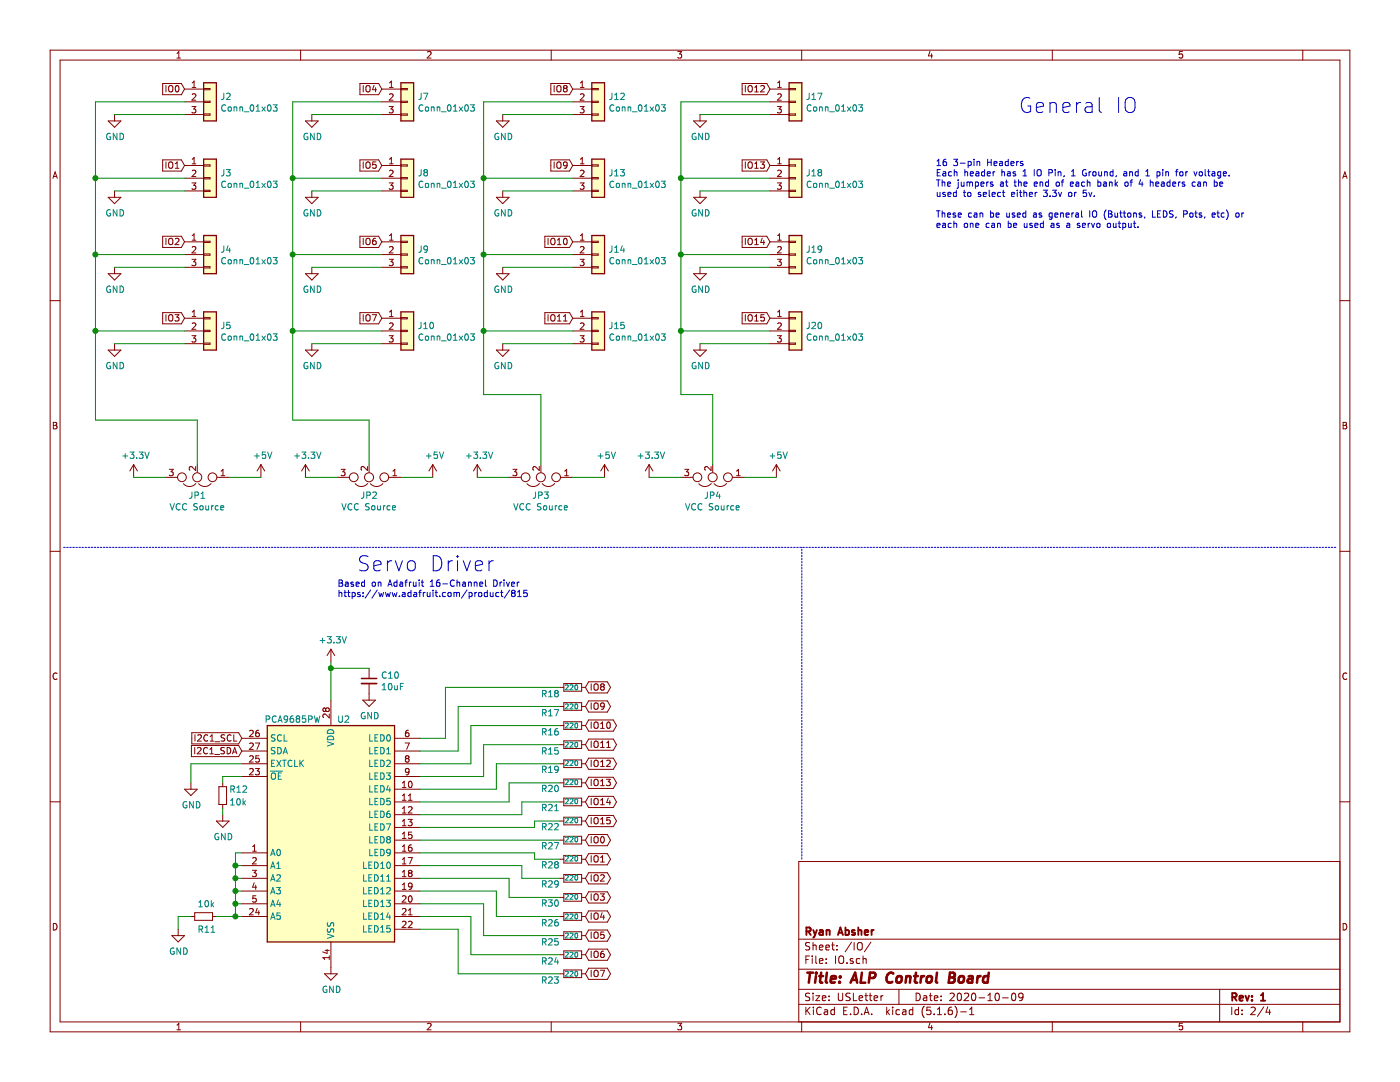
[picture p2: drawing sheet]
EESchema Schematic File Version 4
EELAYER 30 0
EELAYER END
$Descr USLetter 11000 8500
encoding utf-8
Sheet 3 4
Title "ALP Control Board"
Date "2020-10-09"
Rev "1"
Comp "Ryan Absher"
Comment1 ""
Comment2 ""
Comment3 ""
Comment4 ""
$EndDescr
$Comp
L Connector_Generic:Conn_01x03 J2
U 1 1
P 1650 800
F 0 "J2" H 1730 842 50  0000 L CNN
F 1 "Conn_01x03" H 1730 751 50  0000 L CNN
F 2 "Connector_Molex:Molex_PicoBlade_53047-0610_1x03_P1.25mm_Vertical" H 1650 800 50  0001 C CNN
F 3 "~" H 1650 800 50  0001 C CNN
	1    1650 800 
	1    0    0    -1  
$EndComp
$Comp
L power:GND #PWR0114
U 1 1
P 900 900
F 0 "#PWR0114" H 900 650 50  0001 C CNN
F 1 "GND" H 905 727 50  0000 C CNN
F 2 "" H 900 900 50  0001 C CNN
F 3 "" H 900 900 50  0001 C CNN
	1    900  900 
	1    0    0    -1  
$EndComp
Wire Wire Line
	900  900  1450 900 
$Comp
L Connector_Generic:Conn_01x03 J3
U 1 1
P 1650 1400
F 0 "J3" H 1730 1442 50  0000 L CNN
F 1 "Conn_01x03" H 1730 1351 50  0000 L CNN
F 2 "Connector_Molex:Molex_PicoBlade_53047-0610_1x03_P1.25mm_Vertical" H 1650 1400 50  0001 C CNN
F 3 "~" H 1650 1400 50  0001 C CNN
	1    1650 1400
	1    0    0    -1  
$EndComp
$Comp
L power:GND #PWR0115
U 1 1
P 900 1500
F 0 "#PWR0115" H 900 1250 50  0001 C CNN
F 1 "GND" H 905 1327 50  0000 C CNN
F 2 "" H 900 1500 50  0001 C CNN
F 3 "" H 900 1500 50  0001 C CNN
	1    900  1500
	1    0    0    -1  
$EndComp
Wire Wire Line
	900  1500 1450 1500
$Comp
L Connector_Generic:Conn_01x03 J4
U 1 1
P 1650 2000
F 0 "J4" H 1730 2042 50  0000 L CNN
F 1 "Conn_01x03" H 1730 1951 50  0000 L CNN
F 2 "Connector_Molex:Molex_PicoBlade_53047-0610_1x03_P1.25mm_Vertical" H 1650 2000 50  0001 C CNN
F 3 "~" H 1650 2000 50  0001 C CNN
	1    1650 2000
	1    0    0    -1  
$EndComp
$Comp
L power:GND #PWR0116
U 1 1
P 900 2100
F 0 "#PWR0116" H 900 1850 50  0001 C CNN
F 1 "GND" H 905 1927 50  0000 C CNN
F 2 "" H 900 2100 50  0001 C CNN
F 3 "" H 900 2100 50  0001 C CNN
	1    900  2100
	1    0    0    -1  
$EndComp
Wire Wire Line
	900  2100 1450 2100
$Comp
L Connector_Generic:Conn_01x03 J5
U 1 1
P 1650 2600
F 0 "J5" H 1730 2642 50  0000 L CNN
F 1 "Conn_01x03" H 1730 2551 50  0000 L CNN
F 2 "Connector_Molex:Molex_PicoBlade_53047-0610_1x03_P1.25mm_Vertical" H 1650 2600 50  0001 C CNN
F 3 "~" H 1650 2600 50  0001 C CNN
	1    1650 2600
	1    0    0    -1  
$EndComp
$Comp
L power:GND #PWR0117
U 1 1
P 900 2700
F 0 "#PWR0117" H 900 2450 50  0001 C CNN
F 1 "GND" H 905 2527 50  0000 C CNN
F 2 "" H 900 2700 50  0001 C CNN
F 3 "" H 900 2700 50  0001 C CNN
	1    900  2700
	1    0    0    -1  
$EndComp
Wire Wire Line
	900  2700 1450 2700
$Comp
L Connector_Generic:Conn_01x03 J7
U 1 1
P 3200 800
F 0 "J7" H 3280 842 50  0000 L CNN
F 1 "Conn_01x03" H 3280 751 50  0000 L CNN
F 2 "Connector_Molex:Molex_PicoBlade_53047-0610_1x03_P1.25mm_Vertical" H 3200 800 50  0001 C CNN
F 3 "~" H 3200 800 50  0001 C CNN
	1    3200 800 
	1    0    0    -1  
$EndComp
$Comp
L power:GND #PWR0118
U 1 1
P 2450 900
F 0 "#PWR0118" H 2450 650 50  0001 C CNN
F 1 "GND" H 2455 727 50  0000 C CNN
F 2 "" H 2450 900 50  0001 C CNN
F 3 "" H 2450 900 50  0001 C CNN
	1    2450 900 
	1    0    0    -1  
$EndComp
Wire Wire Line
	2450 900  3000 900 
$Comp
L Connector_Generic:Conn_01x03 J8
U 1 1
P 3200 1400
F 0 "J8" H 3280 1442 50  0000 L CNN
F 1 "Conn_01x03" H 3280 1351 50  0000 L CNN
F 2 "Connector_Molex:Molex_PicoBlade_53047-0610_1x03_P1.25mm_Vertical" H 3200 1400 50  0001 C CNN
F 3 "~" H 3200 1400 50  0001 C CNN
	1    3200 1400
	1    0    0    -1  
$EndComp
$Comp
L power:GND #PWR0119
U 1 1
P 2450 1500
F 0 "#PWR0119" H 2450 1250 50  0001 C CNN
F 1 "GND" H 2455 1327 50  0000 C CNN
F 2 "" H 2450 1500 50  0001 C CNN
F 3 "" H 2450 1500 50  0001 C CNN
	1    2450 1500
	1    0    0    -1  
$EndComp
Wire Wire Line
	2450 1500 3000 1500
$Comp
L Connector_Generic:Conn_01x03 J9
U 1 1
P 3200 2000
F 0 "J9" H 3280 2042 50  0000 L CNN
F 1 "Conn_01x03" H 3280 1951 50  0000 L CNN
F 2 "Connector_Molex:Molex_PicoBlade_53047-0610_1x03_P1.25mm_Vertical" H 3200 2000 50  0001 C CNN
F 3 "~" H 3200 2000 50  0001 C CNN
	1    3200 2000
	1    0    0    -1  
$EndComp
$Comp
L power:GND #PWR0120
U 1 1
P 2450 2100
F 0 "#PWR0120" H 2450 1850 50  0001 C CNN
F 1 "GND" H 2455 1927 50  0000 C CNN
F 2 "" H 2450 2100 50  0001 C CNN
F 3 "" H 2450 2100 50  0001 C CNN
	1    2450 2100
	1    0    0    -1  
$EndComp
Wire Wire Line
	2450 2100 3000 2100
$Comp
L Connector_Generic:Conn_01x03 J10
U 1 1
P 3200 2600
F 0 "J10" H 3280 2642 50  0000 L CNN
F 1 "Conn_01x03" H 3280 2551 50  0000 L CNN
F 2 "Connector_Molex:Molex_PicoBlade_53047-0610_1x03_P1.25mm_Vertical" H 3200 2600 50  0001 C CNN
F 3 "~" H 3200 2600 50  0001 C CNN
	1    3200 2600
	1    0    0    -1  
$EndComp
$Comp
L power:GND #PWR0121
U 1 1
P 2450 2700
F 0 "#PWR0121" H 2450 2450 50  0001 C CNN
F 1 "GND" H 2455 2527 50  0000 C CNN
F 2 "" H 2450 2700 50  0001 C CNN
F 3 "" H 2450 2700 50  0001 C CNN
	1    2450 2700
	1    0    0    -1  
$EndComp
Wire Wire Line
	2450 2700 3000 2700
$Comp
L Connector_Generic:Conn_01x03 J12
U 1 1
P 4700 800
F 0 "J12" H 4780 842 50  0000 L CNN
F 1 "Conn_01x03" H 4780 751 50  0000 L CNN
F 2 "Connector_Molex:Molex_PicoBlade_53047-0610_1x03_P1.25mm_Vertical" H 4700 800 50  0001 C CNN
F 3 "~" H 4700 800 50  0001 C CNN
	1    4700 800 
	1    0    0    -1  
$EndComp
$Comp
L power:GND #PWR0122
U 1 1
P 3950 900
F 0 "#PWR0122" H 3950 650 50  0001 C CNN
F 1 "GND" H 3955 727 50  0000 C CNN
F 2 "" H 3950 900 50  0001 C CNN
F 3 "" H 3950 900 50  0001 C CNN
	1    3950 900 
	1    0    0    -1  
$EndComp
Wire Wire Line
	3950 900  4500 900 
$Comp
L Connector_Generic:Conn_01x03 J13
U 1 1
P 4700 1400
F 0 "J13" H 4780 1442 50  0000 L CNN
F 1 "Conn_01x03" H 4780 1351 50  0000 L CNN
F 2 "Connector_Molex:Molex_PicoBlade_53047-0610_1x03_P1.25mm_Vertical" H 4700 1400 50  0001 C CNN
F 3 "~" H 4700 1400 50  0001 C CNN
	1    4700 1400
	1    0    0    -1  
$EndComp
$Comp
L power:GND #PWR0123
U 1 1
P 3950 1500
F 0 "#PWR0123" H 3950 1250 50  0001 C CNN
F 1 "GND" H 3955 1327 50  0000 C CNN
F 2 "" H 3950 1500 50  0001 C CNN
F 3 "" H 3950 1500 50  0001 C CNN
	1    3950 1500
	1    0    0    -1  
$EndComp
Wire Wire Line
	3950 1500 4500 1500
$Comp
L Connector_Generic:Conn_01x03 J14
U 1 1
P 4700 2000
F 0 "J14" H 4780 2042 50  0000 L CNN
F 1 "Conn_01x03" H 4780 1951 50  0000 L CNN
F 2 "Connector_Molex:Molex_PicoBlade_53047-0610_1x03_P1.25mm_Vertical" H 4700 2000 50  0001 C CNN
F 3 "~" H 4700 2000 50  0001 C CNN
	1    4700 2000
	1    0    0    -1  
$EndComp
$Comp
L power:GND #PWR0124
U 1 1
P 3950 2100
F 0 "#PWR0124" H 3950 1850 50  0001 C CNN
F 1 "GND" H 3955 1927 50  0000 C CNN
F 2 "" H 3950 2100 50  0001 C CNN
F 3 "" H 3950 2100 50  0001 C CNN
	1    3950 2100
	1    0    0    -1  
$EndComp
Wire Wire Line
	3950 2100 4500 2100
$Comp
L Connector_Generic:Conn_01x03 J15
U 1 1
P 4700 2600
F 0 "J15" H 4780 2642 50  0000 L CNN
F 1 "Conn_01x03" H 4780 2551 50  0000 L CNN
F 2 "Connector_Molex:Molex_PicoBlade_53047-0610_1x03_P1.25mm_Vertical" H 4700 2600 50  0001 C CNN
F 3 "~" H 4700 2600 50  0001 C CNN
	1    4700 2600
	1    0    0    -1  
$EndComp
$Comp
L power:GND #PWR0125
U 1 1
P 3950 2700
F 0 "#PWR0125" H 3950 2450 50  0001 C CNN
F 1 "GND" H 3955 2527 50  0000 C CNN
F 2 "" H 3950 2700 50  0001 C CNN
F 3 "" H 3950 2700 50  0001 C CNN
	1    3950 2700
	1    0    0    -1  
$EndComp
Wire Wire Line
	3950 2700 4500 2700
$Comp
L Connector_Generic:Conn_01x03 J17
U 1 1
P 6250 800
F 0 "J17" H 6330 842 50  0000 L CNN
F 1 "Conn_01x03" H 6330 751 50  0000 L CNN
F 2 "Connector_Molex:Molex_PicoBlade_53047-0610_1x03_P1.25mm_Vertical" H 6250 800 50  0001 C CNN
F 3 "~" H 6250 800 50  0001 C CNN
	1    6250 800 
	1    0    0    -1  
$EndComp
$Comp
L power:GND #PWR0126
U 1 1
P 5500 900
F 0 "#PWR0126" H 5500 650 50  0001 C CNN
F 1 "GND" H 5505 727 50  0000 C CNN
F 2 "" H 5500 900 50  0001 C CNN
F 3 "" H 5500 900 50  0001 C CNN
	1    5500 900 
	1    0    0    -1  
$EndComp
Wire Wire Line
	5500 900  6050 900 
$Comp
L Connector_Generic:Conn_01x03 J18
U 1 1
P 6250 1400
F 0 "J18" H 6330 1442 50  0000 L CNN
F 1 "Conn_01x03" H 6330 1351 50  0000 L CNN
F 2 "Connector_Molex:Molex_PicoBlade_53047-0610_1x03_P1.25mm_Vertical" H 6250 1400 50  0001 C CNN
F 3 "~" H 6250 1400 50  0001 C CNN
	1    6250 1400
	1    0    0    -1  
$EndComp
$Comp
L power:GND #PWR0127
U 1 1
P 5500 1500
F 0 "#PWR0127" H 5500 1250 50  0001 C CNN
F 1 "GND" H 5505 1327 50  0000 C CNN
F 2 "" H 5500 1500 50  0001 C CNN
F 3 "" H 5500 1500 50  0001 C CNN
	1    5500 1500
	1    0    0    -1  
$EndComp
Wire Wire Line
	5500 1500 6050 1500
$Comp
L Connector_Generic:Conn_01x03 J19
U 1 1
P 6250 2000
F 0 "J19" H 6330 2042 50  0000 L CNN
F 1 "Conn_01x03" H 6330 1951 50  0000 L CNN
F 2 "Connector_Molex:Molex_PicoBlade_53047-0610_1x03_P1.25mm_Vertical" H 6250 2000 50  0001 C CNN
F 3 "~" H 6250 2000 50  0001 C CNN
	1    6250 2000
	1    0    0    -1  
$EndComp
$Comp
L power:GND #PWR0128
U 1 1
P 5500 2100
F 0 "#PWR0128" H 5500 1850 50  0001 C CNN
F 1 "GND" H 5505 1927 50  0000 C CNN
F 2 "" H 5500 2100 50  0001 C CNN
F 3 "" H 5500 2100 50  0001 C CNN
	1    5500 2100
	1    0    0    -1  
$EndComp
Wire Wire Line
	5500 2100 6050 2100
$Comp
L Connector_Generic:Conn_01x03 J20
U 1 1
P 6250 2600
F 0 "J20" H 6330 2642 50  0000 L CNN
F 1 "Conn_01x03" H 6330 2551 50  0000 L CNN
F 2 "Connector_Molex:Molex_PicoBlade_53047-0610_1x03_P1.25mm_Vertical" H 6250 2600 50  0001 C CNN
F 3 "~" H 6250 2600 50  0001 C CNN
	1    6250 2600
	1    0    0    -1  
$EndComp
$Comp
L power:GND #PWR0129
U 1 1
P 5500 2700
F 0 "#PWR0129" H 5500 2450 50  0001 C CNN
F 1 "GND" H 5505 2527 50  0000 C CNN
F 2 "" H 5500 2700 50  0001 C CNN
F 3 "" H 5500 2700 50  0001 C CNN
	1    5500 2700
	1    0    0    -1  
$EndComp
Wire Wire Line
	5500 2700 6050 2700
$Comp
L Device:Jumper_NC_Dual JP1
U 1 1
P 1550 3750
F 0 "JP1" H 1550 3896 50  0000 C CNN
F 1 "VCC Source" H 1550 3987 50  0000 C CNN
F 2 "Connector_PinHeader_2.54mm:PinHeader_1x03_P2.54mm_Vertical" H 1550 3750 50  0001 C CNN
F 3 "~" H 1550 3750 50  0001 C CNN
	1    1550 3750
	-1   0    0    1   
$EndComp
$Comp
L power:+3.3V #PWR0130
U 1 1
P 1050 3750
F 0 "#PWR0130" H 1050 3600 50  0001 C CNN
F 1 "+3.3V" H 1065 3923 50  0000 C CNN
F 2 "" H 1050 3750 50  0001 C CNN
F 3 "" H 1050 3750 50  0001 C CNN
	1    1050 3750
	1    0    0    -1  
$EndComp
$Comp
L power:+5V #PWR0131
U 1 1
P 2050 3750
F 0 "#PWR0131" H 2050 3600 50  0001 C CNN
F 1 "+5V" H 2065 3923 50  0000 C CNN
F 2 "" H 2050 3750 50  0001 C CNN
F 3 "" H 2050 3750 50  0001 C CNN
	1    2050 3750
	1    0    0    -1  
$EndComp
Wire Wire Line
	1050 3750 1300 3750
Wire Wire Line
	1800 3750 2050 3750
$Comp
L Device:Jumper_NC_Dual JP2
U 1 1
P 2900 3750
F 0 "JP2" H 2900 3896 50  0000 C CNN
F 1 "VCC Source" H 2900 3987 50  0000 C CNN
F 2 "Connector_PinHeader_2.54mm:PinHeader_1x03_P2.54mm_Vertical" H 2900 3750 50  0001 C CNN
F 3 "~" H 2900 3750 50  0001 C CNN
	1    2900 3750
	-1   0    0    1   
$EndComp
$Comp
L power:+3.3V #PWR0132
U 1 1
P 2400 3750
F 0 "#PWR0132" H 2400 3600 50  0001 C CNN
F 1 "+3.3V" H 2415 3923 50  0000 C CNN
F 2 "" H 2400 3750 50  0001 C CNN
F 3 "" H 2400 3750 50  0001 C CNN
	1    2400 3750
	1    0    0    -1  
$EndComp
$Comp
L power:+5V #PWR0133
U 1 1
P 3400 3750
F 0 "#PWR0133" H 3400 3600 50  0001 C CNN
F 1 "+5V" H 3415 3923 50  0000 C CNN
F 2 "" H 3400 3750 50  0001 C CNN
F 3 "" H 3400 3750 50  0001 C CNN
	1    3400 3750
	1    0    0    -1  
$EndComp
Wire Wire Line
	2400 3750 2650 3750
Wire Wire Line
	3150 3750 3400 3750
$Comp
L Device:Jumper_NC_Dual JP3
U 1 1
P 4250 3750
F 0 "JP3" H 4250 3896 50  0000 C CNN
F 1 "VCC Source" H 4250 3987 50  0000 C CNN
F 2 "Connector_PinHeader_2.54mm:PinHeader_1x03_P2.54mm_Vertical" H 4250 3750 50  0001 C CNN
F 3 "~" H 4250 3750 50  0001 C CNN
	1    4250 3750
	-1   0    0    1   
$EndComp
$Comp
L power:+3.3V #PWR0134
U 1 1
P 3750 3750
F 0 "#PWR0134" H 3750 3600 50  0001 C CNN
F 1 "+3.3V" H 3765 3923 50  0000 C CNN
F 2 "" H 3750 3750 50  0001 C CNN
F 3 "" H 3750 3750 50  0001 C CNN
	1    3750 3750
	1    0    0    -1  
$EndComp
$Comp
L power:+5V #PWR0135
U 1 1
P 4750 3750
F 0 "#PWR0135" H 4750 3600 50  0001 C CNN
F 1 "+5V" H 4765 3923 50  0000 C CNN
F 2 "" H 4750 3750 50  0001 C CNN
F 3 "" H 4750 3750 50  0001 C CNN
	1    4750 3750
	1    0    0    -1  
$EndComp
Wire Wire Line
	3750 3750 4000 3750
Wire Wire Line
	4500 3750 4750 3750
$Comp
L Device:Jumper_NC_Dual JP4
U 1 1
P 5600 3750
F 0 "JP4" H 5600 3896 50  0000 C CNN
F 1 "VCC Source" H 5600 3987 50  0000 C CNN
F 2 "Connector_PinHeader_2.54mm:PinHeader_1x03_P2.54mm_Vertical" H 5600 3750 50  0001 C CNN
F 3 "~" H 5600 3750 50  0001 C CNN
	1    5600 3750
	-1   0    0    1   
$EndComp
$Comp
L power:+3.3V #PWR0136
U 1 1
P 5100 3750
F 0 "#PWR0136" H 5100 3600 50  0001 C CNN
F 1 "+3.3V" H 5115 3923 50  0000 C CNN
F 2 "" H 5100 3750 50  0001 C CNN
F 3 "" H 5100 3750 50  0001 C CNN
	1    5100 3750
	1    0    0    -1  
$EndComp
$Comp
L power:+5V #PWR0137
U 1 1
P 6100 3750
F 0 "#PWR0137" H 6100 3600 50  0001 C CNN
F 1 "+5V" H 6115 3923 50  0000 C CNN
F 2 "" H 6100 3750 50  0001 C CNN
F 3 "" H 6100 3750 50  0001 C CNN
	1    6100 3750
	1    0    0    -1  
$EndComp
Wire Wire Line
	5100 3750 5350 3750
Wire Wire Line
	5850 3750 6100 3750
Wire Wire Line
	1550 3650 1550 3300
Wire Wire Line
	1550 3300 750  3300
Wire Wire Line
	750  3300 750  2600
Wire Wire Line
	750  2600 1450 2600
Wire Wire Line
	750  2600 750  2000
Wire Wire Line
	750  2000 1450 2000
Connection ~ 750  2600
Wire Wire Line
	750  2000 750  1400
Wire Wire Line
	750  1400 1450 1400
Connection ~ 750  2000
Wire Wire Line
	750  1400 750  800 
Wire Wire Line
	750  800  1450 800 
Connection ~ 750  1400
Wire Wire Line
	2900 3650 2900 3300
Wire Wire Line
	2900 3300 2300 3300
Wire Wire Line
	2300 3300 2300 2600
Wire Wire Line
	2300 2600 3000 2600
Wire Wire Line
	2300 2600 2300 2000
Wire Wire Line
	2300 2000 3000 2000
Connection ~ 2300 2600
Wire Wire Line
	2300 2000 2300 1400
Wire Wire Line
	2300 1400 3000 1400
Connection ~ 2300 2000
Wire Wire Line
	2300 1400 2300 800 
Wire Wire Line
	2300 800  3000 800 
Connection ~ 2300 1400
Wire Wire Line
	4250 3650 4250 3100
Wire Wire Line
	4250 3100 3800 3100
Wire Wire Line
	3800 3100 3800 2600
Wire Wire Line
	3800 2600 4500 2600
Wire Wire Line
	3800 2600 3800 2000
Wire Wire Line
	3800 2000 4500 2000
Connection ~ 3800 2600
Wire Wire Line
	3800 2000 3800 1400
Wire Wire Line
	3800 1400 4500 1400
Connection ~ 3800 2000
Wire Wire Line
	3800 1400 3800 800 
Wire Wire Line
	3800 800  4500 800 
Connection ~ 3800 1400
Wire Wire Line
	5600 3650 5600 3100
Wire Wire Line
	5600 3100 5350 3100
Wire Wire Line
	5350 3100 5350 2600
Wire Wire Line
	5350 2600 6050 2600
Wire Wire Line
	5350 2600 5350 2000
Wire Wire Line
	5350 2000 6050 2000
Connection ~ 5350 2600
Wire Wire Line
	5350 2000 5350 1400
Wire Wire Line
	5350 1400 6050 1400
Connection ~ 5350 2000
Wire Wire Line
	5350 1400 5350 800 
Wire Wire Line
	5350 800  6050 800 
Connection ~ 5350 1400
$Comp
L Driver_LED:PCA9685PW U2
U 1 1
P 2600 6500
F 0 "U2" H 2700 7350 50  0000 C CNN
F 1 "PCA9685PW" H 2300 7350 50  0000 C CNN
F 2 "Package_SO:TSSOP-28_4.4x9.7mm_P0.65mm" H 2625 5525 50  0001 L CNN
F 3 "http://www.nxp.com/documents/data_sheet/PCA9685.pdf" H 2200 7200 50  0001 C CNN
	1    2600 6500
	1    0    0    -1  
$EndComp
$Comp
L Device:R_Small R12
U 1 1
P 1750 6250
F 0 "R12" H 1800 6300 50  0000 L CNN
F 1 "10k" H 1800 6200 50  0000 L CNN
F 2 "Resistor_SMD:R_0402_1005Metric" H 1750 6250 50  0001 C CNN
F 3 "~" H 1750 6250 50  0001 C CNN
	1    1750 6250
	1    0    0    -1  
$EndComp
$Comp
L power:GND #PWR0138
U 1 1
P 1750 6400
F 0 "#PWR0138" H 1750 6150 50  0001 C CNN
F 1 "GND" H 1755 6227 50  0000 C CNN
F 2 "" H 1750 6400 50  0001 C CNN
F 3 "" H 1750 6400 50  0001 C CNN
	1    1750 6400
	1    0    0    -1  
$EndComp
Wire Wire Line
	1750 6400 1750 6350
Wire Wire Line
	1750 6150 1750 6100
Wire Wire Line
	1750 6100 1900 6100
Wire Wire Line
	1900 6000 1500 6000
$Comp
L Device:C_Small C10
U 1 1
P 2900 5350
F 0 "C10" H 2992 5396 50  0000 L CNN
F 1 "10uF" H 2992 5305 50  0000 L CNN
F 2 "Capacitor_SMD:C_0402_1005Metric" H 2900 5350 50  0001 C CNN
F 3 "~" H 2900 5350 50  0001 C CNN
	1    2900 5350
	1    0    0    -1  
$EndComp
$Comp
L power:+3.3V #PWR0139
U 1 1
P 2600 5200
F 0 "#PWR0139" H 2600 5050 50  0001 C CNN
F 1 "+3.3V" H 2615 5373 50  0000 C CNN
F 2 "" H 2600 5200 50  0001 C CNN
F 3 "" H 2600 5200 50  0001 C CNN
	1    2600 5200
	1    0    0    -1  
$EndComp
Wire Wire Line
	2600 5200 2600 5250
Wire Wire Line
	2900 5250 2600 5250
Connection ~ 2600 5250
Wire Wire Line
	2600 5250 2600 5500
$Comp
L power:GND #PWR0140
U 1 1
P 2900 5450
F 0 "#PWR0140" H 2900 5200 50  0001 C CNN
F 1 "GND" H 2905 5277 50  0000 C CNN
F 2 "" H 2900 5450 50  0001 C CNN
F 3 "" H 2900 5450 50  0001 C CNN
	1    2900 5450
	1    0    0    -1  
$EndComp
$Comp
L Device:R_Small R11
U 1 1
P 1600 7200
F 0 "R11" V 1700 7150 50  0000 L CNN
F 1 "10k" V 1500 7150 50  0000 L CNN
F 2 "Resistor_SMD:R_0402_1005Metric" H 1600 7200 50  0001 C CNN
F 3 "~" H 1600 7200 50  0001 C CNN
	1    1600 7200
	0    1    1    0   
$EndComp
Wire Wire Line
	1900 6700 1850 6700
Wire Wire Line
	1850 6700 1850 6800
Wire Wire Line
	1850 7200 1900 7200
Wire Wire Line
	1900 7100 1850 7100
Connection ~ 1850 7100
Wire Wire Line
	1850 7100 1850 7200
Wire Wire Line
	1900 7000 1850 7000
Connection ~ 1850 7000
Wire Wire Line
	1850 7000 1850 7100
Wire Wire Line
	1850 6900 1900 6900
Connection ~ 1850 6900
Wire Wire Line
	1850 6900 1850 7000
Wire Wire Line
	1850 6800 1900 6800
Connection ~ 1850 6800
Wire Wire Line
	1850 6800 1850 6900
Wire Wire Line
	1850 7200 1700 7200
Connection ~ 1850 7200
$Comp
L power:GND #PWR0141
U 1 1
P 1400 7300
F 0 "#PWR0141" H 1400 7050 50  0001 C CNN
F 1 "GND" H 1405 7127 50  0000 C CNN
F 2 "" H 1400 7300 50  0001 C CNN
F 3 "" H 1400 7300 50  0001 C CNN
	1    1400 7300
	1    0    0    -1  
$EndComp
Wire Wire Line
	1400 7300 1400 7200
Wire Wire Line
	1400 7200 1500 7200
$Comp
L Device:R_Small R15
U 1 1
P 4500 5850
F 0 "R15" V 4550 5950 50  0000 L CNN
F 1 "220" V 4500 5800 39  0000 L CNN
F 2 "Resistor_SMD:R_0402_1005Metric" H 4500 5850 50  0001 C CNN
F 3 "~" H 4500 5850 50  0001 C CNN
	1    4500 5850
	0    -1   1    0   
$EndComp
$Comp
L Device:R_Small R16
U 1 1
P 4500 5700
F 0 "R16" V 4550 5800 50  0000 L CNN
F 1 "220" V 4500 5650 39  0000 L CNN
F 2 "Resistor_SMD:R_0402_1005Metric" H 4500 5700 50  0001 C CNN
F 3 "~" H 4500 5700 50  0001 C CNN
	1    4500 5700
	0    -1   1    0   
$EndComp
$Comp
L Device:R_Small R17
U 1 1
P 4500 5550
F 0 "R17" V 4550 5650 50  0000 L CNN
F 1 "220" V 4500 5500 39  0000 L CNN
F 2 "Resistor_SMD:R_0402_1005Metric" H 4500 5550 50  0001 C CNN
F 3 "~" H 4500 5550 50  0001 C CNN
	1    4500 5550
	0    -1   1    0   
$EndComp
$Comp
L Device:R_Small R18
U 1 1
P 4500 5400
F 0 "R18" V 4550 5500 50  0000 L CNN
F 1 "220" V 4500 5350 39  0000 L CNN
F 2 "Resistor_SMD:R_0402_1005Metric" H 4500 5400 50  0001 C CNN
F 3 "~" H 4500 5400 50  0001 C CNN
	1    4500 5400
	0    -1   1    0   
$EndComp
$Comp
L Device:R_Small R19
U 1 1
P 4500 6000
F 0 "R19" V 4450 6100 50  0000 L CNN
F 1 "220" V 4500 5950 39  0000 L CNN
F 2 "Resistor_SMD:R_0402_1005Metric" H 4500 6000 50  0001 C CNN
F 3 "~" H 4500 6000 50  0001 C CNN
	1    4500 6000
	0    -1   -1   0   
$EndComp
$Comp
L Device:R_Small R20
U 1 1
P 4500 6150
F 0 "R20" V 4450 6250 50  0000 L CNN
F 1 "220" V 4500 6100 39  0000 L CNN
F 2 "Resistor_SMD:R_0402_1005Metric" H 4500 6150 50  0001 C CNN
F 3 "~" H 4500 6150 50  0001 C CNN
	1    4500 6150
	0    -1   -1   0   
$EndComp
$Comp
L Device:R_Small R21
U 1 1
P 4500 6300
F 0 "R21" V 4450 6400 50  0000 L CNN
F 1 "220" V 4500 6250 39  0000 L CNN
F 2 "Resistor_SMD:R_0402_1005Metric" H 4500 6300 50  0001 C CNN
F 3 "~" H 4500 6300 50  0001 C CNN
	1    4500 6300
	0    -1   -1   0   
$EndComp
$Comp
L Device:R_Small R22
U 1 1
P 4500 6450
F 0 "R22" V 4450 6550 50  0000 L CNN
F 1 "220" V 4500 6400 39  0000 L CNN
F 2 "Resistor_SMD:R_0402_1005Metric" H 4500 6450 50  0001 C CNN
F 3 "~" H 4500 6450 50  0001 C CNN
	1    4500 6450
	0    -1   -1   0   
$EndComp
$Comp
L Device:R_Small R23
U 1 1
P 4500 7650
F 0 "R23" V 4550 7750 50  0000 L CNN
F 1 "220" V 4500 7600 39  0000 L CNN
F 2 "Resistor_SMD:R_0402_1005Metric" H 4500 7650 50  0001 C CNN
F 3 "~" H 4500 7650 50  0001 C CNN
	1    4500 7650
	0    -1   1    0   
$EndComp
$Comp
L Device:R_Small R24
U 1 1
P 4500 7500
F 0 "R24" V 4550 7600 50  0000 L CNN
F 1 "220" V 4500 7450 39  0000 L CNN
F 2 "Resistor_SMD:R_0402_1005Metric" H 4500 7500 50  0001 C CNN
F 3 "~" H 4500 7500 50  0001 C CNN
	1    4500 7500
	0    -1   1    0   
$EndComp
$Comp
L Device:R_Small R25
U 1 1
P 4500 7350
F 0 "R25" V 4550 7450 50  0000 L CNN
F 1 "220" V 4500 7300 39  0000 L CNN
F 2 "Resistor_SMD:R_0402_1005Metric" H 4500 7350 50  0001 C CNN
F 3 "~" H 4500 7350 50  0001 C CNN
	1    4500 7350
	0    -1   1    0   
$EndComp
$Comp
L Device:R_Small R26
U 1 1
P 4500 7200
F 0 "R26" V 4550 7300 50  0000 L CNN
F 1 "220" V 4500 7150 39  0000 L CNN
F 2 "Resistor_SMD:R_0402_1005Metric" H 4500 7200 50  0001 C CNN
F 3 "~" H 4500 7200 50  0001 C CNN
	1    4500 7200
	0    -1   1    0   
$EndComp
$Comp
L Device:R_Small R27
U 1 1
P 4500 6600
F 0 "R27" V 4450 6700 50  0000 L CNN
F 1 "220" V 4500 6550 39  0000 L CNN
F 2 "Resistor_SMD:R_0402_1005Metric" H 4500 6600 50  0001 C CNN
F 3 "~" H 4500 6600 50  0001 C CNN
	1    4500 6600
	0    -1   -1   0   
$EndComp
$Comp
L Device:R_Small R28
U 1 1
P 4500 6750
F 0 "R28" V 4450 6850 50  0000 L CNN
F 1 "220" V 4500 6700 39  0000 L CNN
F 2 "Resistor_SMD:R_0402_1005Metric" H 4500 6750 50  0001 C CNN
F 3 "~" H 4500 6750 50  0001 C CNN
	1    4500 6750
	0    -1   -1   0   
$EndComp
$Comp
L Device:R_Small R29
U 1 1
P 4500 6900
F 0 "R29" V 4450 7000 50  0000 L CNN
F 1 "220" V 4500 6850 39  0000 L CNN
F 2 "Resistor_SMD:R_0402_1005Metric" H 4500 6900 50  0001 C CNN
F 3 "~" H 4500 6900 50  0001 C CNN
	1    4500 6900
	0    -1   -1   0   
$EndComp
$Comp
L Device:R_Small R30
U 1 1
P 4500 7050
F 0 "R30" V 4450 7150 50  0000 L CNN
F 1 "220" V 4500 7000 39  0000 L CNN
F 2 "Resistor_SMD:R_0402_1005Metric" H 4500 7050 50  0001 C CNN
F 3 "~" H 4500 7050 50  0001 C CNN
	1    4500 7050
	0    -1   -1   0   
$EndComp
$Comp
L power:GND #PWR0158
U 1 1
P 2600 7600
F 0 "#PWR0158" H 2600 7350 50  0001 C CNN
F 1 "GND" H 2605 7427 50  0000 C CNN
F 2 "" H 2600 7600 50  0001 C CNN
F 3 "" H 2600 7600 50  0001 C CNN
	1    2600 7600
	1    0    0    -1  
$EndComp
Text GLabel 4600 6600 2    50   BiDi ~ 0
IO0
Text GLabel 4600 6750 2    50   BiDi ~ 0
IO1
Text GLabel 4600 6900 2    50   BiDi ~ 0
IO2
Text GLabel 4600 7050 2    50   BiDi ~ 0
IO3
Text GLabel 4600 7200 2    50   BiDi ~ 0
IO4
Text GLabel 4600 7350 2    50   BiDi ~ 0
IO5
Text GLabel 4600 7500 2    50   BiDi ~ 0
IO6
Text GLabel 4600 7650 2    50   BiDi ~ 0
IO7
Text GLabel 4600 6000 2    50   BiDi ~ 0
IO12
Text GLabel 4600 6150 2    50   BiDi ~ 0
IO13
Text GLabel 4600 6300 2    50   BiDi ~ 0
IO14
Text GLabel 4600 6450 2    50   BiDi ~ 0
IO15
Text GLabel 1450 700  0    50   Input ~ 0
IO0
Text GLabel 1450 1300 0    50   Input ~ 0
IO1
Text GLabel 1450 1900 0    50   Input ~ 0
IO2
Text GLabel 1450 2500 0    50   Input ~ 0
IO3
Text GLabel 3000 700  0    50   Input ~ 0
IO4
Text GLabel 3000 1300 0    50   Input ~ 0
IO5
Text GLabel 3000 1900 0    50   Input ~ 0
IO6
Text GLabel 3000 2500 0    50   Input ~ 0
IO7
Text GLabel 4500 700  0    50   Input ~ 0
IO8
Text GLabel 4500 1300 0    50   Input ~ 0
IO9
Text GLabel 4500 1900 0    50   Input ~ 0
IO10
Text GLabel 4500 2500 0    50   Input ~ 0
IO11
Text GLabel 6050 700  0    50   Input ~ 0
IO12
Text GLabel 6050 1300 0    50   Input ~ 0
IO13
Text GLabel 6050 1900 0    50   Input ~ 0
IO14
Text GLabel 6050 2500 0    50   Input ~ 0
IO15
Text GLabel 1900 5900 0    50   Input ~ 0
I2C1_SDA
Text GLabel 1900 5800 0    50   Input ~ 0
I2C1_SCL
Text GLabel 4600 5400 2    50   BiDi ~ 0
IO8
Text GLabel 4600 5550 2    50   BiDi ~ 0
IO9
Text GLabel 4600 5700 2    50   BiDi ~ 0
IO10
Text GLabel 4600 5850 2    50   BiDi ~ 0
IO11
$Comp
L power:GND #PWR0163
U 1 1
P 1500 6150
F 0 "#PWR0163" H 1500 5900 50  0001 C CNN
F 1 "GND" H 1505 5977 50  0000 C CNN
F 2 "" H 1500 6150 50  0001 C CNN
F 3 "" H 1500 6150 50  0001 C CNN
	1    1500 6150
	1    0    0    -1  
$EndComp
Wire Wire Line
	1500 6000 1500 6150
Wire Wire Line
	4200 6500 4200 6450
Wire Wire Line
	4200 6450 4400 6450
Wire Wire Line
	3300 6500 4200 6500
Wire Wire Line
	3300 6600 4400 6600
Wire Wire Line
	4100 6400 4100 6300
Wire Wire Line
	4100 6300 4400 6300
Wire Wire Line
	3300 6400 4100 6400
Wire Wire Line
	4000 6300 4000 6150
Wire Wire Line
	4000 6150 4400 6150
Wire Wire Line
	3300 6300 4000 6300
Wire Wire Line
	3900 6200 3900 6000
Wire Wire Line
	3900 6000 4400 6000
Wire Wire Line
	3300 6200 3900 6200
Wire Wire Line
	3800 6100 3800 5850
Wire Wire Line
	3800 5850 4400 5850
Wire Wire Line
	3300 6100 3800 6100
Wire Wire Line
	3700 6000 3700 5700
Wire Wire Line
	3700 5700 4400 5700
Wire Wire Line
	3300 6000 3700 6000
Wire Wire Line
	3600 5900 3600 5550
Wire Wire Line
	3600 5550 4400 5550
Wire Wire Line
	3300 5900 3600 5900
Wire Wire Line
	4200 6700 4200 6750
Wire Wire Line
	4200 6750 4400 6750
Wire Wire Line
	3300 6700 4200 6700
Wire Wire Line
	4100 6800 4100 6900
Wire Wire Line
	4100 6900 4400 6900
Wire Wire Line
	3300 6800 4100 6800
Wire Wire Line
	4000 6900 4000 7050
Wire Wire Line
	4000 7050 4400 7050
Wire Wire Line
	3300 6900 4000 6900
Wire Wire Line
	3900 7000 3900 7200
Wire Wire Line
	3900 7200 4400 7200
Wire Wire Line
	3300 7000 3900 7000
Wire Wire Line
	3800 7100 3800 7350
Wire Wire Line
	3800 7350 4400 7350
Wire Wire Line
	3300 7100 3800 7100
Wire Wire Line
	3700 7200 3700 7500
Wire Wire Line
	3700 7500 4400 7500
Wire Wire Line
	3300 7200 3700 7200
Wire Wire Line
	3600 7300 3600 7650
Wire Wire Line
	3600 7650 4400 7650
Wire Wire Line
	3300 7300 3600 7300
Wire Wire Line
	3500 5800 3500 5400
Wire Wire Line
	3500 5400 4400 5400
Wire Wire Line
	3300 5800 3500 5800
Wire Notes Line
	6300 6750 6300 4300
Text Notes 2800 4500 0    118  ~ 0
Servo Driver
Text Notes 2650 4700 0    50   ~ 0
Based on Adafruit 16-Channel Driver\nhttps://www.adafruit.com/product/815
Wire Notes Line
	500  4300 10500 4300
Text Notes 7350 1800 0    50   ~ 0
16 3-pin Headers\nEach header has 1 IO Pin, 1 Ground, and 1 pin for voltage.\nThe jumpers at the end of each bank of 4 headers can be\nused to select either 3.3v or 5v.\n\nThese can be used as general IO (Buttons, LEDS, Pots, etc) or\neach one can be used as a servo output.
Text Notes 8000 900  0    118  ~ 0
General IO
$EndSCHEMATC
